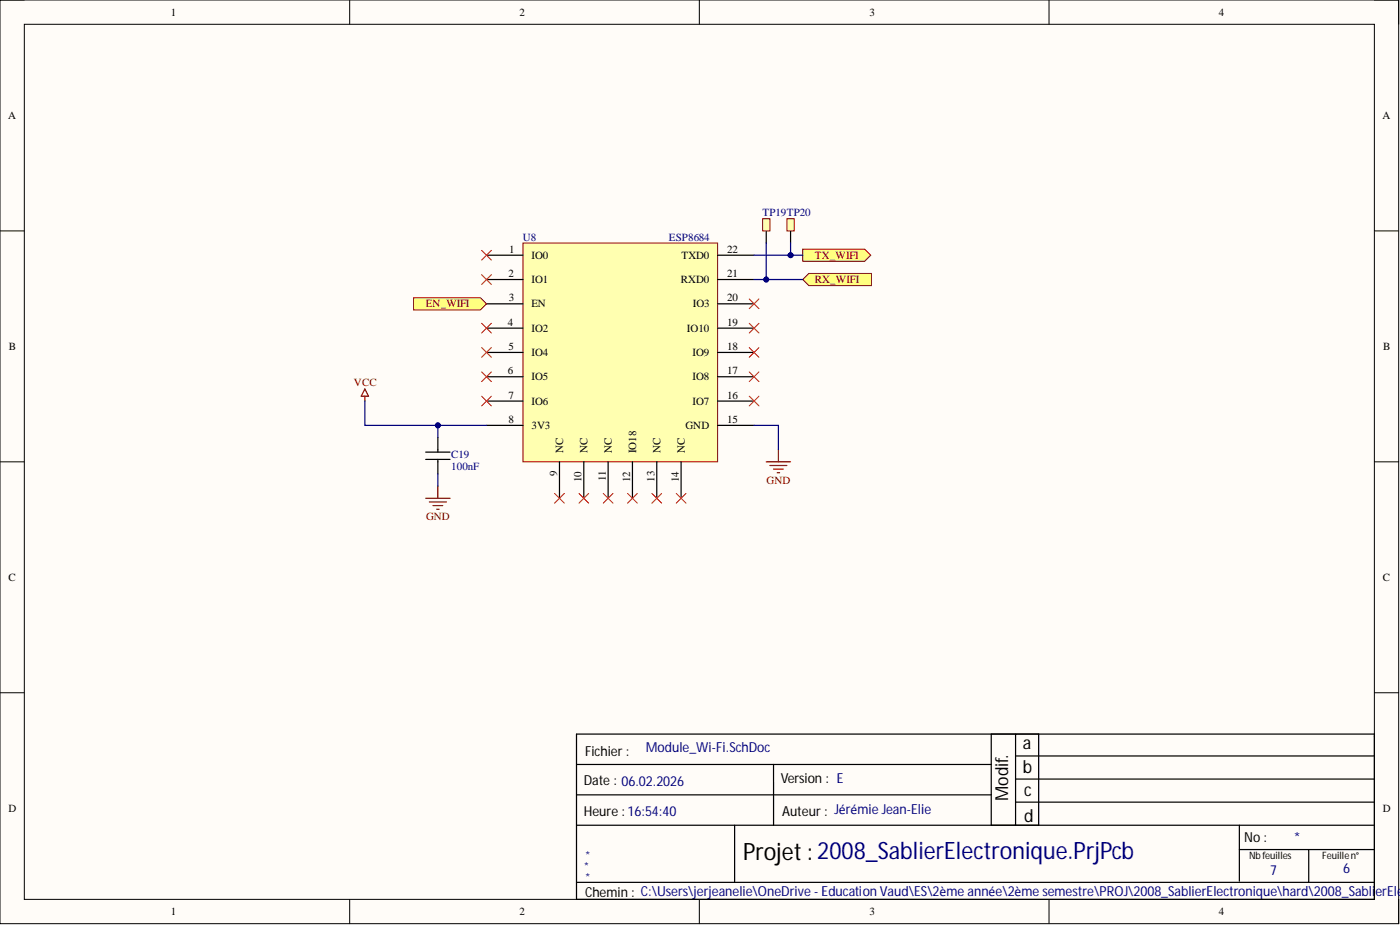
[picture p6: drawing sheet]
<svg xmlns="http://www.w3.org/2000/svg" width="292mm" height="193mm" viewBox="0 0 292 193" stroke-linecap="round" stroke-linejoin="round" font-family="sans-serif">
<path d="M0 0h291.8v192.7h-291.8z" fill-rule="evenodd" fill="#fffcf8"/>
<path d="M0 0h291.8v192.7h-291.8z" fill="none" stroke="#000" stroke-width=".21"/>
<path d="M5.1 5.1h281.7v182.5h-281.7z" fill-rule="evenodd" fill="#fffcf8"/>
<g fill="none" stroke="#000" stroke-width=".21">
<path d="M0 0h5.1M73 0v5.1M145.9 0v5.1M218.9 0v5.1M286.8 0h5v5.1M5.1 5.1h281.7v182.5h-281.7zM0 48.2h5.1M286.8 48.2h5M0 96.3h5.1M286.8 96.3h5M0 144.5h5.1M286.8 144.5h5"/>
<path d="M73 187.6v5.1M145.9 187.6v5.1M218.9 187.6v5.1M291.8 187.6v5.1"/>
</g>
<g fill="none" stroke="#000" stroke-width=".25">
<path d="M120.3 153.1h166.5v34.5h-166.5zM120.3 159.5h86.5M161.4 159.5v12.7M206.8 153.1v19.1M211.9 153.1v19.1M211.9 157.7h74.9M216.7 153.1v19.1M120.3 172.2h166.5M120.3 165.8h86.5M153.3 172.2v11.9M211.9 162.5h74.9M211.9 167.3h74.9"/>
<path d="M258.6 172.2v11.6M258.6 177.2h28.2M273 177.2v6.9M120.3 184.1h166.5"/>
</g>
<path d="M109.1 50.7h40.6v45.6h-40.6z" fill-rule="evenodd" fill="#ffffb0"/>
<path d="M109.1 50.7h40.6v45.6h-40.6z" fill="none" stroke="#800000" stroke-width=".21"/>
<g fill="none" stroke="#000" stroke-width=".25">
<path d="M101.5 53.2h7.6M101.5 58.3h7.6M149.7 53.2h7.6M149.7 58.3h7.6M101.5 63.4h7.6M101.5 68.5h7.6M101.5 73.5h7.6M101.5 78.6h7.6M149.7 63.4h7.6M149.7 68.5h7.6M149.7 73.5h7.6M149.7 78.6h7.6"/>
<path d="M101.5 83.7h7.6M101.5 88.7h7.6M116.7 96.3v7.7M121.8 96.3v7.7M126.9 96.3v7.7M132 96.3v7.7M137 96.3v7.7M142.1 96.3v7.7M149.7 83.7h7.6M149.7 88.7h7.6"/>
</g>
<path d="M115.7 102.9l2 2.1M117.7 102.9l-2 2.1M120.8 102.9l2 2.1M122.8 102.9l-2 2.1M125.9 102.9l2 2.1M127.9 102.9l-2 2.1M136 102.9l2 2.1M138 102.9l-2 2.1M141.1 102.9l2 2.1M143.1 102.9l-2 2.1" fill="none" stroke="#f00" stroke-width=".21"/>
<path d="M76.1 81.1l.8 1.6h-1.5zM76.1 82.7v1M159.9 96.3h5M160.6 97.1h3.6M161.4 97.9h2M162.2 98.6h.5M162.4 93.8v2.5" fill="none" stroke="#800000" stroke-width=".25"/>
<path d="M167.5 52h12.9l1.3 1.2-1.3 1.3h-12.9z" fill-rule="evenodd" fill="#ffff80"/>
<path d="M167.5 52h12.9l1.3 1.2-1.3 1.3h-12.9z" fill="none" stroke="#800000" stroke-width=".21"/>
<path d="M167.5 58.3l1.3-1.3h13v2.6h-13z" fill-rule="evenodd" fill="#ffff80"/>
<path d="M167.5 58.3l1.3-1.3h13v2.6h-13z" fill="none" stroke="#800000" stroke-width=".21"/>
<path d="M86.3 62.1h13.9l1.3 1.3-1.3 1.3h-13.9z" fill-rule="evenodd" fill="#ffff80"/>
<path d="M86.3 62.1h13.9l1.3 1.3-1.3 1.3h-13.9z" fill="none" stroke="#800000" stroke-width=".21"/>
<g fill="none" stroke="#f00" stroke-width=".21">
<path d="M100.5 52.2l2 2.1M100.5 57.3l2 2M102.5 52.2l-2 2.1M102.5 57.3l-2 2M100.5 67.4l2 2.1M100.5 72.5l2 2M100.5 77.6l2 2M102.5 67.4l-2 2.1M102.5 72.5l-2 2M102.5 77.6l-2 2M156.3 77.6l2 2M156.3 72.5l2 2"/>
<path d="M156.3 67.4l2 2.1M156.3 62.4l2 2M158.3 77.6l-2 2M158.3 72.5l-2 2M158.3 67.4l-2 2.1M158.3 62.4l-2 2M100.5 82.7l2 2M102.5 82.7l-2 2M156.3 82.7l2 2M158.3 82.7l-2 2"/>
</g>
<path d="M76.1 83.7v5h25.4M157.3 88.7h5.1v5.1" fill="none" stroke="#000080" stroke-width=".25"/>
<circle cx="91.4" cy="88.7" r=".51" fill="#000080"/>
<circle cx="91.4" cy="88.7" r=".51" fill="none" stroke="#000080" stroke-width=".21"/>
<path d="M157.3 53.2h10.2" fill="none" stroke="#000080" stroke-width=".25"/>
<circle cx="164.9" cy="53.2" r=".51" fill="#000080"/>
<circle cx="164.9" cy="53.2" r=".51" fill="none" stroke="#000080" stroke-width=".21"/>
<path d="M157.3 58.3h10.2" fill="none" stroke="#000080" stroke-width=".25"/>
<circle cx="159.9" cy="58.3" r=".51" fill="#000080"/>
<circle cx="159.9" cy="58.3" r=".51" fill="none" stroke="#000080" stroke-width=".21"/>
<path d="M159.9 48.2v2.5" fill="none" stroke="#000" stroke-width=".25"/>
<path d="M159.1 45.6h1.5v2.6h-1.5z" fill-rule="evenodd" fill="#ffffb0"/>
<path d="M159.1 45.6h1.5v2.6h-1.5z" fill="none" stroke="#800000" stroke-width=".21"/>
<path d="M164.9 48.2v2.5" fill="none" stroke="#000" stroke-width=".25"/>
<path d="M164.2 45.6h1.5v2.6h-1.5z" fill-rule="evenodd" fill="#ffffb0"/>
<path d="M164.2 45.6h1.5v2.6h-1.5z" fill="none" stroke="#800000" stroke-width=".21"/>
<path d="M164.9 50.7v2.5" fill="none" stroke="#000080" stroke-width=".25"/>
<circle cx="164.9" cy="53.2" r=".51" fill="#000080"/>
<circle cx="164.9" cy="53.2" r=".51" fill="none" stroke="#000080" stroke-width=".21"/>
<path d="M159.9 50.7v7.6" fill="none" stroke="#000080" stroke-width=".25"/>
<circle cx="159.9" cy="58.3" r=".51" fill="#000080"/>
<circle cx="159.9" cy="58.3" r=".51" fill="none" stroke="#000080" stroke-width=".21"/>
<path d="M88.8 95.8h5.1M88.8 94.3h5.1M91.4 91.3v3M91.4 95.8v3.1" fill="none" stroke="#000" stroke-width=".25"/>
<path d="M91.4 88.7v2.6" fill="none" stroke="#000080" stroke-width=".25"/>
<circle cx="91.4" cy="88.7" r=".51" fill="#000080"/>
<circle cx="91.4" cy="88.7" r=".51" fill="none" stroke="#000080" stroke-width=".21"/>
<path d="M88.8 104h5.1M89.6 104.7h3.5M90.3 105.5h2.1M91.1 106.2h.5M91.4 101.4v2.6" fill="none" stroke="#800000" stroke-width=".25"/>
<path d="M91.4 98.9v2.5" fill="none" stroke="#000080" stroke-width=".25"/>
<path d="M130.9 102.9l2.1 2.1M133 102.9l-2.1 2.1" fill="none" stroke="#f00" stroke-width=".21"/>
<text font-size="5" x="155" y="179.4">Projet: 2008_SablierElectronique.PrjPcb</text>
<g font-size="3.7">
<text x="213.4" y="156.2">a</text>
<text x="213.4" y="161.3">b</text>
<text x="210.4" y="167.1" transform="rotate(-90 210.4 167.1)">Modif.</text>
<text x="213.7" y="166.1">c</text>
<text x="213.7" y="171.4">d</text>
</g>
<g font-size="2.9">
<text x="122.1" y="157.7">Fichier :</text>
<text x="121.8" y="163.8">Date : 06.02.2026</text>
<text x="162.9" y="163.3">Version : E</text>
<text x="121.8" y="170.1">Heure : 16:54:40</text>
<text x="163.2" y="170.1">Auteur : Jérémie Jean-Elie</text>
<text x="259.6" y="175.7">No :</text>
<text x="122.1" y="187.1">Chemin : C:\Users\jerjeanelie\OneDrive - Education Vaud\ES\2ème année\2ème semestre\PROJ\2008_SablierElectronique\hard\2008_SablierElec</text>
</g>
<g font-size="2.9" fill="#000080">
<text x="134.7" y="156.9">Module_Wi-Fi.SchDoc</text>
<text x="269.9" y="175.7">*</text>
<text x="265" y="182.6">7</text>
<text x="280.2" y="182">6</text>
</g>
<g font-size="2.3">
<text x="35.6" y="3.3">1</text>
<text x="108.4" y="3.3">2</text>
<text x="181.4" y="3.3">3</text>
<text x="254.3" y="3.3">4</text>
<text x="1.7" y="24.8">A</text>
<text x="288.4" y="24.8">A</text>
<text x="106.2" y="52.7">1</text>
<text x="151.8" y="52.7">22</text>
<text x="106.1" y="57.8">2</text>
<text x="110.9" y="54">IO0</text>
<text x="110.9" y="59.1">IO1</text>
<text x="142" y="59.1">RXD0</text>
<text x="142.2" y="54">TXD0</text>
<text x="151.8" y="57.8">21</text>
<text x="106.2" y="62.9">3</text>
<text x="110.9" y="64.1">EN</text>
<text x="144.6" y="64.1">IO3</text>
<text x="151.8" y="62.9">20</text>
<text x="106" y="67.9">4</text>
<text x="110.9" y="69.2">IO2</text>
<text x="143.3" y="69.2">IO10</text>
<text x="151.8" y="67.9">19</text>
<text x="1.9" y="73">B</text>
<text x="106.1" y="73">5</text>
<text x="110.9" y="74.3">IO4</text>
<text x="144.5" y="74.3">IO9</text>
<text x="151.8" y="73">18</text>
<text x="288.6" y="73">B</text>
<text x="106" y="78.1">6</text>
<text x="106.1" y="83.2">7</text>
<text x="110.9" y="79.4">IO5</text>
<text x="144.5" y="79.4">IO8</text>
<text x="151.8" y="78.1">17</text>
<text x="151.8" y="83.2">16</text>
<text x="106.1" y="88.2">8</text>
<text x="110.9" y="84.4">IO6</text>
<text x="110.9" y="89.5">3V3</text>
<text x="143" y="89.5">GND</text>
<text x="144.5" y="84.4">IO7</text>
<text x="151.8" y="88.2">15</text>
<text x="117.5" y="94.6" transform="rotate(-90 117.5 94.6)">NC</text>
<text x="122.6" y="94.6" transform="rotate(-90 122.6 94.6)">NC</text>
<text x="127.6" y="94.6" transform="rotate(-90 127.6 94.6)">NC</text>
<text x="132.7" y="94.6" transform="rotate(-90 132.7 94.6)">IO18</text>
<text x="137.8" y="94.6" transform="rotate(-90 137.8 94.6)">NC</text>
<text x="142.9" y="94.6" transform="rotate(-90 142.9 94.6)">NC</text>
<text x="116.2" y="99.4" transform="rotate(-90 116.2 99.4)">9</text>
<text x="121.3" y="100.6" transform="rotate(-90 121.3 100.6)">10</text>
<text x="126.4" y="100.4" transform="rotate(-90 126.4 100.4)">11</text>
<text x="131.4" y="100.6" transform="rotate(-90 131.4 100.6)">12</text>
<text x="136.5" y="100.5" transform="rotate(-90 136.5 100.5)">13</text>
<text x="141.6" y="100.6" transform="rotate(-90 141.6 100.6)">14</text>
<text x="1.8" y="121.2">C</text>
<text x="288.5" y="121.2">C</text>
<text x="1.8" y="169.4">D</text>
<text x="288.5" y="169.4">D</text>
<text x="35.6" y="190.9">1</text>
<text x="108.4" y="190.9">2</text>
<text x="181.4" y="190.9">3</text>
<text x="254.3" y="190.9">4</text>
</g>
<g font-size="2.3" fill="#000080">
<text x="159.1" y="45.1">TP19TP20</text>
<text x="109.1" y="50.2">U8</text>
<text x="139.6" y="50.2">ESP8684</text>
<text x="94.1" y="95.6">C19</text>
<text x="94.1" y="98.1">100nF</text>
<text x="122.1" y="179.2">*</text>
<text x="121.8" y="181.5">*</text>
<text x="122.1" y="183.7">*</text>
</g>
<g font-size="2.3" fill="#800000">
<text x="170" y="54">TX_WIFI</text>
<text x="170" y="59.1">RX_WIFI</text>
<text x="88.8" y="64.1">EN_WIFI</text>
<text x="73.8" y="80.6">VCC</text>
<text x="160" y="100.9">GND</text>
<text x="88.9" y="108.5">GND</text>
</g>
<g font-size="2.1">
<text x="260.6" y="179.2">Nbfeuilles</text>
<text x="275.8" y="179.2">Feuillen°</text>
</g>
</svg>
